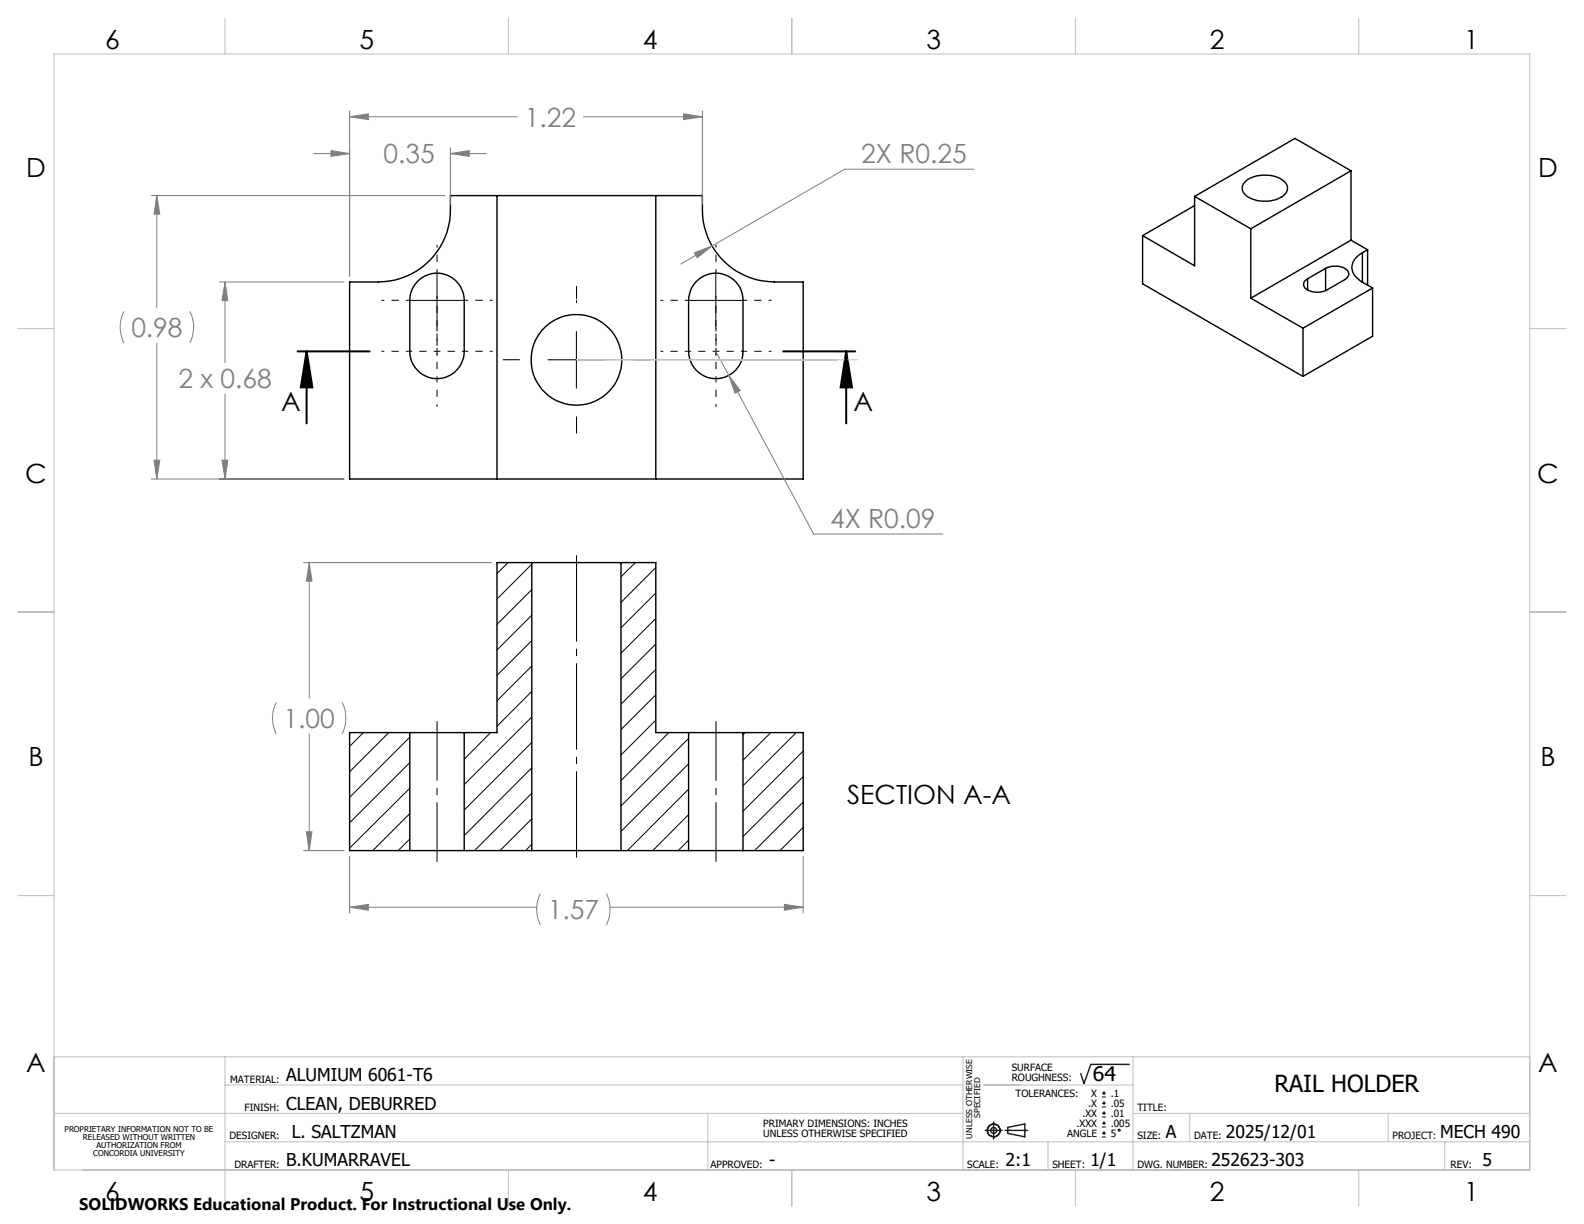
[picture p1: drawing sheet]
<svg xmlns="http://www.w3.org/2000/svg" width="279mm" height="216mm" viewBox="0 0 279 216" stroke-linecap="round" stroke-linejoin="round" font-family="sans-serif">
<g fill="none" stroke="#000" stroke-width=".25">
<path d="M87.7 34.5v50M115.7 34.5v50M210.7 34.6v12.3l-9.2-5.3M210.7 34.6l9.9 5.8M210.7 36.3l-9.2 5.3M219.7 32a5.9 5.9 0 0 1 6.8 0 1.65 1.65 0 0 1-.6 2.8 5.8 5.8 0 0 1-6.4-.7 1.5 1.5 0 0 1 .2-2.1zM238.3 30.1l-9.9-5.7-17.7 10.2M238.3 30.1l-17.7 10.3M238.3 30.1v12.3M61.7 49.7h5a12.7 12.7 0 0 0 12.7-12.7v-2.5h44.5a15.3 15.3 0 0 0 .9 7.4 12.7 12.7 0 0 0 11.8 7.8h5.1v34.8h-80zM73.6 49.7a4.8 4.8 0 0 1 5.2-1.2 4.8 4.8 0 0 1 3.1 4.5v9a4.8 4.8 0 0 1-4.8 4.8 4.8 4.8 0 0 1-4.8-4.8v-9a4.5 4.5 0 0 1 1.3-3.3zM122.8 49.7a4.8 4.8 0 0 1 5.2-1.2 4.8 4.8 0 0 1 3.1 4.5v9a4.8 4.8 0 0 1-4.8 4.8 4.8 4.8 0 0 1-4.8-4.8v-9.6a5.1 5.1 0 0 1 1.3-2.7z"/>
<path d="M201.5 41.6v8.5l28.3 16.3M220.6 40.4v12.2M220.6 52.6l9.2 5.3M229.8 57.9v8.5M230.6 49.2v2M233.8 47.3a3.3 3.3 0 0 1 4 .5 1.04 1.04 0 0 1-.6 1.5l-3.2 1.9a3.4 3.4 0 0 1-3.9-.6 1.02 1.02 0 0 1 .5-1.4M233.8 47.3l-3.2 1.9M233.8 47.3v4M238.3 42.4l-17.7 10.2M238.3 42.4l2.9 1.7M240.3 44.6a2.8 2.8 0 0 0-1.7 3.4l.5 .8 1.2 1M240.3 49.8l1.8 1"/>
<path d="M240.3 44.6v5.2M241.2 44.1l-.9 .5M241.2 44.1v6.2M242.1 50.8l-12.3 7.1M242.1 50.8v8.5l-12.3 7.1M93.8 99.2h15.7M93.8 99.2h-6.1v30h-5.8M93.8 99.2v50.8M109.5 99.2h6.2v30h5.8M109.5 99.2v50.8M72.3 129.2h9.6M72.3 129.2h-10.6v20.8h10.6"/>
<path d="M72.3 129.2v20.8M81.9 129.2v20.8M121.5 129.2h9.6M121.5 129.2v20.8M131.1 129.2h10.6v20.8h-10.6M131.1 129.2v20.8M72.3 150h9.6M81.9 150h11.9M93.8 150h15.7M109.5 150h12M121.5 150h9.6"/>
<circle cx="101.7" cy="63.5" r="8"/>
</g>
<g fill="none" stroke="#000" stroke-width=".18">
<path d="M72.1 53h10M77.1 48v10M101.7 58.5v10M121.3 53h10M126.3 48v10M96.7 63.5h10M89.6 99.2l-1.9 2M93.8 99.5l-6.1 6.2M112.1 99.2l-2.6 2.5M93.8 104l-6.1 6.1M93.8 108.5l-6.1 6.2M93.8 113l-6.1 6.1"/>
<path d="M93.8 117.5l-6.1 6.1M115.7 100.1l-6.2 6.2M115.7 104.6l-6.2 6.1M115.7 109.1l-6.2 6.1M115.7 113.6l-6.2 6.1M115.7 118.1l-6.2 6.1M64.1 129.2l-2.4 2.5M68.6 129.2l-6.9 6.9M72.3 130l-10.6 10.7M72.3 134.5l-10.6 10.6M72.3 139l-10.6 10.6M82.1 129.2l-.2 .2"/>
<path d="M86.5 129.2l-4.6 4.7M93.8 122l-6.1 6.1M93.8 126.5l-11.9 11.9M93.8 131l-11.9 11.9M93.8 135.4l-11.9 12M93.8 139.9l-10.1 10.1M115.7 122.6l-6.2 6.1M115.7 127l-6.2 6.2M118 129.2l-8.5 8.5M121.5 139.2l-10.8 10.8M121.5 130.2l-12 12M121.5 134.7l-12 11.9"/>
<path d="M131.4 129.2l-.3 .4M136 129.2l-4.9 4.9M140.4 129.2l-9.3 9.4M141.7 132.5l-10.6 10.6M141.7 137l-10.6 10.6M72.3 143.5l-6.5 6.5M72.3 148l-2.1 2M93.8 144.4l-5.6 5.6M93.8 148.9l-1.1 1.1M121.5 148.2l-1.9 1.8M121.5 143.7l-6.4 6.3M141.7 141.5l-8.6 8.5"/>
<path d="M141.7 145.9l-4.1 4.1M194.4 193.5h.7M194.4 192.8h.7M194.4 195.3h.7M194.4 194.6h.7M194.4 197h.7M194.4 196.4h.7M194.4 198.8h.7M194.4 198.1h.7M194.4 199.9h.7M194.7 192.5v.6M194.7 194.2v.7"/>
<path d="M194.7 196v.7M194.7 197.8v.6M194.7 199.5v.7M194.4 200.6h.7"/>
<circle cx="197.4" cy="199.4" r=".16"/>
</g>
<path d="M52.5 62h12.7M54.1 62l1 6.3h-2zM54.1 62v12.7M138.1 62h12.7M149.3 62l1 6.3h-2zM149.3 62v12.7" fill="none" stroke="#000" stroke-width=".35"/>
<g fill="none" stroke="#808080" stroke-width=".18">
<path d="M61.7 19.6v29.1M123.9 19.6v16.4M26.7 34.5h51.8M27.7 34.5l.5 3.3h-1zM27.7 34.5v19.7M55.3 27.1h6.4M58.4 26.6l3.3 .5-3.3 .5zM61.7 20.6l3.3-.5v1zM61.7 20.6h29.6M79.4 27.1l3.4-.5v1zM79.4 26.1v9.9M79.4 27.1h6.4"/>
<path d="M102.9 20.6h21M120.6 20.1l3.3 .5-3.3 .5zM171.8 29.8h-22.8l-23.4 13.6M21.9 54.9a6.1 6.1 0 0 0 0 5.6M33.5 54.9a6.1 6.1 0 0 1 0 5.6M38.7 49.7h22M39.7 49.7l.5 3.3h-1zM39.7 49.7v14.3M122.5 44.6l3.1-1.2-2.6 2.1zM125.6 43.4l-5.5 3.2M27.7 60.5v24M39.7 69.5v15"/>
<path d="M126.3 62l2.3 4.2M128.6 66.2l2 2.7-1 .5zM128.6 66.2l14.9 28h22.8M26.7 84.5h34M27.2 81.2h1l-.5 3.3zM39.2 81.2h1l-.5 3.3zM53.6 99.2h33.1M54.5 99.2l.5 3.3h-1zM54.5 99.2v24M48.7 123.9a6.1 6.1 0 0 0 0 5.5M54.5 129.4v20.6M60.4 123.9a6.4 6.4 0 0 1 0 5.5"/>
<path d="M53.6 150h7.1M54 146.7h1l-.5 3.3zM61.7 151v10M95.3 157.6a6.1 6.1 0 0 0 0 5.6M107 157.6a6.4 6.4 0 0 1 0 5.6M138.4 159.5l3.3 .5-3.3 .5zM141.7 151v10M61.7 160l3.3-.5v1zM61.7 160h33M107.6 160h34.1"/>
</g>
<g fill="none" stroke="#191924" stroke-width=".25">
<path d="M173.8 199.4h3M175.3 197.9v3M177.3 199.4h4M177.8 198.9l3-.6v2.2l-3-.6zM199.2 187.7h-6.8l-1.2 3.4-.6-1.7"/>
<circle cx="175.3" cy="199.4" r="1.11"/>
<circle cx="175.3" cy="199.4" r=".52"/>
</g>
<g fill="none" stroke="#000" stroke-width=".18" stroke-dasharray="15.2 1.3 1.3 1.3" stroke-dashoffset="14.7" stroke-linecap="butt">
<path d="M72.1 53h-4.8M77.1 48v-4.8M77.1 58v4.8M77.1 57v-4.8M82.1 53h4.8M121.3 53h-4.8M126.3 58v4.8M126.3 48v-4.8M126.3 57v-4.8M131.3 53h4.8M72.1 62h-4.8M77.1 67v4.8"/>
<path d="M82.1 62h4.8M121.3 62h-4.8M126.3 67v4.8M131.3 62h4.8"/>
</g>
<path d="M77.1 62v-5M77.1 62h-5M77.1 62v5M77.1 62h5M126.3 62v5M126.3 62h5M126.3 62v-5M126.3 62h-5" fill="none" stroke="#000" stroke-width=".18" stroke-dasharray="15.2 1.3 1.3 1.3" stroke-dashoffset="14.6" stroke-linecap="butt"/>
<path d="M101.7 53.5v-3M91.7 63.5h-3M101.7 73.5v3M111.7 63.5h3" fill="none" stroke="#000" stroke-width=".18" stroke-dasharray="15.2 1.3 1.3 1.3" stroke-linecap="butt"/>
<path d="M77.1 127.2v24.8M126.3 127.2v24.8" fill="none" stroke="#000" stroke-width=".18" stroke-dasharray="15.2 1.3 1.3 1.3" stroke-dashoffset="4.7" stroke-linecap="butt"/>
<path d="M101.7 97.2v54.8" fill="none" stroke="#000" stroke-width=".18" stroke-dasharray="15.2 1.3 1.3 1.3" stroke-dashoffset="-.7" stroke-linecap="butt"/>
<path d="M101.7 53v-.3" fill="none" stroke="#c0c0c0" stroke-width=".18" stroke-dasharray="15.2 1.3 1.3 1.3" stroke-linecap="butt"/>
<g fill="none" stroke="#c0c0c0" stroke-width=".18">
<path d="M9.5 9.5h260.3v196.9h-260.3zM39.7 3.2v6.3M89.7 3.2v6.3M139.7 3.2v6.4M189.7 3.2v6.3M239.7 3.2v6.3M3.1 58h6.4M269.8 58h6.4M101.7 63.5h49.6M3.1 107.9h6.4M269.8 107.9h6.4M3.1 158h6.4"/>
<path d="M269.8 158h6.4M9.5 186.4h260.3M9.5 196.4h160.4M39.7 186.4v26.4M39.7 191.4h130.2M124.8 196.4v10M169.9 186.4v20M173.5 191.4h26.3M199.8 196.4h70M199.8 186.4v20M209.9 196.4v5M244.9 196.4v5"/>
<path d="M39.7 201.4h230.1M89.7 206.4v6.4M139.7 206.4v6.4M184.9 201.4v5M189.7 206.4v6.4M239.7 206.4v6.4M254.8 201.4v5"/>
</g>
<path d="M149.3 62l1 6.3h-2zM54.1 62l1 6.3h-2z" fill="#000"/>
<path d="M27.7 34.5l.5 3.3h-1zM27.2 81.2h1l-.5 3.3zM58.4 26.6l3.3 .5-3.3 .5zM79.4 27.1l3.4-.5v1zM39.2 81.2h1l-.5 3.3zM39.7 49.7l.5 3.3h-1zM61.7 20.6l3.3-.5v1zM120.6 20.1l3.3 .5-3.3 .5zM122.5 44.6l.5 .9 2.6-2.1zM128.6 66.2l1 3.2 1-.5zM61.7 160l3.3-.5v1zM138.4 159.5l3.3 .5-3.3 .5zM54.5 99.2l.5 3.3h-1zM54 146.7h1l-.5 3.3z" fill="#808080"/>
<g font-size="4.7">
<text x="18.6" y="8.6">6</text>
<text x="63.4" y="8.6">5</text>
<text x="113.4" y="8.6">4</text>
<text x="163.4" y="8.6">3</text>
<text x="213.4" y="8.6">2</text>
<text x="258.3" y="8.6">1</text>
<text x="4.6" y="31.2">D</text>
<text x="271.3" y="31.2">D</text>
<text x="49.6" y="72.5">A</text>
<text x="150.6" y="72.5">A</text>
<text x="4.5" y="85.2">C</text>
<text x="271.2" y="85.2">C</text>
<text x="5" y="135.2">B</text>
<text x="271.7" y="135.2">B</text>
<text x="149.4" y="141.8">SECTION A-A</text>
<text x="4.6" y="189.2">A</text>
<text x="271.3" y="189.2">A</text>
<text x="18.6" y="211.8">6</text>
<text x="63.4" y="211.8">5</text>
<text x="113.4" y="211.8">4</text>
<text x="163.4" y="211.8">3</text>
<text x="213.4" y="211.8">2</text>
<text x="258.3" y="211.8">1</text>
</g>
<g font-size="4.7" fill="#808080">
<text x="92.6" y="22.3">1.22</text>
<text x="67.6" y="28.8">0.35</text>
<text x="151.9" y="28.8">2X R0.25</text>
<text x="23.2" y="59.5">0.98</text>
<text x="31.5" y="68.5">2 x 0.68</text>
<text x="146.4" y="93.2">4X R0.09</text>
<text x="50" y="128.4">1.00</text>
<text x="96.6" y="162.1">1.57</text>
</g>
<text font-size="4.2" x="224.8" y="192.6">RAIL HOLDER</text>
<text font-size="3.5" x="192.8" y="190.6">64</text>
<g font-size="3.1">
<text x="50.5" y="190.7">ALUMIUM 6061-T6</text>
<text x="50.5" y="195.7">CLEAN, DEBURRED</text>
<text x="51.5" y="200.7">L. SALTZMAN</text>
<text x="205.7" y="200.7">A</text>
<text x="216.2" y="200.7">2025/12/01</text>
<text x="254" y="200.7">MECH 490</text>
<text x="50.5" y="205.7">B.KUMARRAVEL</text>
<text x="135.7" y="205.7">-</text>
<text x="177.4" y="205.7">2:1</text>
<text x="192.3" y="205.7">1/1</text>
<text x="213.7" y="205.7">252623-303</text>
<text x="261.5" y="205.7">5</text>
</g>
<text font-size="3" x="14" y="213.5">SOLIDWORKS Educational Product. For Instructional Use Only.</text>
<g font-size="1.8">
<text x="40.6" y="191">MATERIAL:</text>
<text x="178.5" y="189">SURFACE</text>
<text x="178.5" y="190.8">ROUGHNESS:</text>
<text x="43.1" y="196">FINISH:</text>
<text x="179.1" y="193.5">TOLERANCES:</text>
<text x="190.9" y="197">.XX</text>
<text x="191.9" y="195.3">.X</text>
<text x="192.5" y="193.5">X</text>
<text x="195.9" y="193.5">.1</text>
<text x="195.9" y="195.3">.05</text>
<text x="195.9" y="197">.01</text>
<text x="200.6" y="196">TITLE:</text>
<text x="40.5" y="201">DESIGNER:</text>
<text x="134.6" y="198.8">PRIMARY DIMENSIONS: INCHES</text>
<text x="134.6" y="200.5">UNLESS OTHERWISE SPECIFIED</text>
<text x="188.2" y="200.5">ANGLE</text>
<text x="189.9" y="198.8">.XXX</text>
<text x="195.9" y="198.8">.005</text>
<text x="195.9" y="200.5">5</text>
<text x="200.6" y="201">SIZE:</text>
<text x="210.6" y="201">DATE:</text>
<text x="245.6" y="201">PROJECT:</text>
<text x="41.3" y="206">DRAFTER:</text>
<text x="125.3" y="206">APPROVED:</text>
<text x="170.6" y="206">SCALE:</text>
<text x="185.6" y="206">SHEET:</text>
<text x="200.6" y="206">DWG. NUMBER:</text>
<text x="255.9" y="206">REV:</text>
</g>
<g font-size="1.4">
<text x="172.9" y="197.2" transform="rotate(-90 172.9 197.2)">SPECIFIED</text>
<text x="11.4" y="199.7">PROPRIETARY INFORMATION NOT TO BE</text>
<text x="14.6" y="201.1">RELEASED WITHOUT WRITTEN</text>
<text x="16.5" y="203.9">CONCORDIA UNIVERSITY</text>
<text x="17" y="202.5">AUTHORIZATION FROM</text>
<text x="171.5" y="200.8" transform="rotate(-90 171.5 200.8)">UNLESS OTHERWISE</text>
</g>
</svg>
